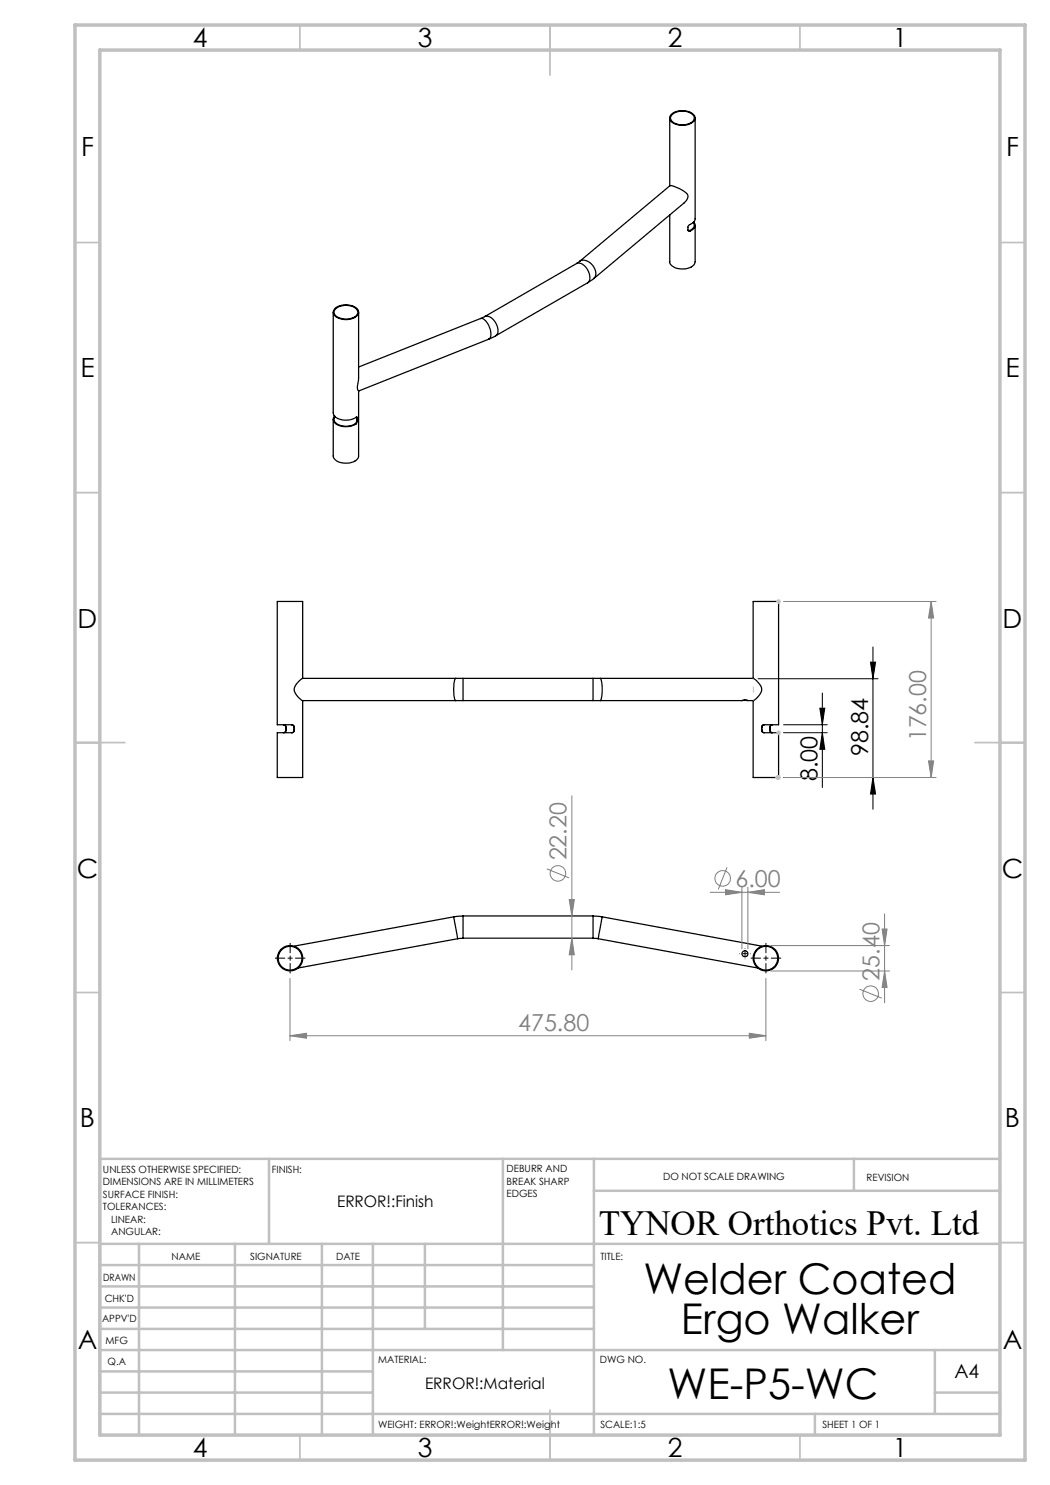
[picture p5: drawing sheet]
<svg xmlns="http://www.w3.org/2000/svg" width="210mm" height="297mm" viewBox="0 0 210 297" stroke-linecap="round" stroke-linejoin="round" font-family="sans-serif">
<g fill="none" stroke="#000" stroke-width=".25">
<path d="M133.9 23.6v13.6M134.1 23.1a3.6 3.6 0 0 1 4.7-.1 1.18 1.18 0 0 1-.9 1.8 3.4 3.4 0 0 1-3.8-.7l-.2-.5zM134.5 22.8a3.2 3.2 0 0 1 4.3 .4 1.29 1.29 0 0 1-1.3 1.6 2.98 2.98 0 0 1-3.3-.8 .83 .83 0 0 1 .3-1.2zM139 23.6v20.1a1.71 1.71 0 0 1-1.2 1.3l-.2 .3v.7l.1 .2h.3M115.3 52.7a2.07 2.07 0 0 1 2.4 1.6 1.84 1.84 0 0 1-.2 2.2M115.3 52.7l-18.4 10.6M115.9 52.3l-.6 .4M115.9 52.3l18.1-15.2a6.5 6.5 0 0 1 3.5 1.7 1.56 1.56 0 0 1-.7 1.8l-18 15.1M115.9 52.3a2.27 2.27 0 0 1 3.1 1.6l.2 1-.4 .8M117.5 56.5l-18.4 10.7M118.8 55.7l-1.3 .8M133.9 43v9.3a2.07 2.07 0 0 0 2.4 1.5 2.3 2.3 0 0 0 2.7-1.5v-7.3"/>
<path d="M137.6 46.1h.3M137.9 46.1l.1 .1M138.6 44.5a1.03 1.03 0 0 1-.7 1.6M138.7 44.4a1.1 1.1 0 0 1 .3 1.1 1.1 1.1 0 0 1-1 .7M66.6 62.4v20.2a2.3 2.3 0 0 0 2.8 1.4l.8-.1 1.1-.5 .2 .2M67 61.7a3.7 3.7 0 0 1 4.5 .2 1.16 1.16 0 0 1-.8 1.7 3.4 3.4 0 0 1-3.9-.7 .9 .9 0 0 1 .2-1.2zM67 61.9a3.1 3.1 0 0 1 4.5 .2 1.29 1.29 0 0 1-1.3 1.6 3.1 3.1 0 0 1-3.3-.9l-.1-.5zM71.7 62.4v13.3l-.2 1.6v.6l.2 .3v13a2.29 2.29 0 0 1-2.7 1.4 2.2 2.2 0 0 1-2.4-1.4v-7.3M96.1 63.7a2.1 2.1 0 0 1 1.8 1.9 1.9 1.9 0 0 1-.1 2.2M96.1 63.7l-24.4 9.7M96.9 63.3l-.8 .4M96.9 63.3a2.07 2.07 0 0 1 2.4 1.6 1.77 1.77 0 0 1-.2 2.3"/>
<path d="M97.8 67.8l-26.1 10.4M99.1 67.2l-1.3 .6M66.7 83.5a1.43 1.43 0 0 0 1.4 1.7 3.9 3.9 0 0 0 3.1-.4M66.7 83.5l.2 .1M66.9 83.1l-.2 .4M66.9 83.6a1.4 1.4 0 0 0 1.5 1.6l.8 .1 .9-.1 1-.5M67 83.3l-.1 .3M71.1 84.7l.1 .1M71.3 83.4v.2M71.3 84.1l-.2 .6M71.3 83.6v.5M71.3 83.6h.2"/>
<path d="M71.3 84.1h.2M71.5 84.1l-.3 .7M71.5 83.6v.5M60.5 135.7a3.3 3.3 0 0 0-1.7 2.4 3.8 3.8 0 0 0 1.7 2h30.7M60.5 135.7h30.7M60.5 135.7v-15.4h-5v24.7h.8a5 5 0 0 1 2.5 .2l.1 .2M91.2 135.7h1.4M91.2 135.7a6 6 0 0 0-.3 4.1l.3 .3M92.6 135.7v4.4M92.6 135.7h26M118.6 135.7h1.5M118.6 135.7v4.4"/>
<path d="M120.1 135.7a6.5 6.5 0 0 1 0 4.4M120.1 135.7h30.6M150.6 135.7v-15.4h5.1v24.7h-3l-.4 .3v.1M150.7 135.7a3.9 3.9 0 0 1 1.6 2 3.3 3.3 0 0 1-1.6 2.4M56.7 145l.3 .1 .1 .3M56.8 145l.3 .1 .1 .3M57.1 146v.3l-.4 .2M57.1 145.4h.1M57.1 146h.1M57.1 145.4v.6M57.2 146l-.1 .3-.3 .2M57.2 145.4v.6"/>
<path d="M58.3 145l.3 .1 .2 .3M58.8 146l-.1 .4-.4 .1M58.8 145.4h.1M58.8 146h.1M58.8 145.4v.6M58.9 145.4v.6M60.5 140.1v15.4h-5v-9h3l.3-.1 .1-.4M91.2 140.1h1.4M92.6 140.1h26M118.6 140.1h1.5M120.1 140.1h28.3M148.4 140.1h1.2z"/>
<path d="M149.5 140.1h1.2M150.6 140.1v15.4h5.1v-9h-.9a5 5 0 0 1-2.4-.2l-.1-.3M152.3 145.4v.6M152.3 145.4h.1M152.3 146h.1M152.4 146l.1 .4 .4 .1M152.9 145l-.4 .1-.1 .3M154 146l.1 .4 .3 .1M154 145.4h.1M154 146h.1M154 145.4v.6M154 146l.1 .4 .4 .1"/>
<path d="M154.4 145l-.3 .1-.1 .3M154.5 145l-.4 .2-.1 .2M90.7 183.4l.8 4.3M90.7 183.4l-31.9 5.8M91.5 187.7l-31.9 5.9M92.6 187.6l-1.1 .1M92.6 183.2l-1.9 .2M92.6 183.2v4.4M92.6 183.2h26M92.6 187.6h26M118.6 187.6l1 .1M118.6 183.2l1.8 .2"/>
<path d="M118.6 183.2v4.4M119.6 187.7l32 5.9M120.4 183.4l-.8 4.3M120.4 183.4l31.9 5.8"/>
<circle cx="58" cy="191.7" r="2.53"/>
<circle cx="58" cy="191.6" r="2.38"/>
<circle cx="149" cy="190.7" r=".6"/>
<circle cx="153.2" cy="191.6" r="2.38"/>
<circle cx="153.2" cy="191.7" r="2.53"/>
</g>
<path d="M151.6 135.7h24M164.5 138.6v18.9M174.1 132.4h1l-.5 3.3zM174.6 129.4v32.5M156.7 145h8.8M156.7 146.5h8.8M156.7 155.5h18.9M164 141.6h1l-.5 3.4zM164.5 146.5l.5 3.4h-1zM174.6 155.5l.5 3.3h-1z" fill="none" stroke="#000" stroke-width=".2"/>
<g fill="none" stroke="#c0c0c0" stroke-width=".2">
<path d="M155.4 119.9l.7 .7M155.7 119.8v1M156.1 119.9l-.7 .7M155.2 120.3h1M155 155.5h1.2M155.2 155.1l.7 .8M155.2 146.5h1M155.4 146.2l.7 .7M155.4 155.1l.7 .8M155.5 155v1M155.7 146v1M155.7 155v1"/>
<path d="M155.9 155.1l-.7 .8M156.1 146.2l-.7 .7M156.1 155.1l-.7 .8"/>
</g>
<path d="M150.6 135.7l.1 4.4" fill="none" stroke="#c0c0c0" stroke-width=".2" stroke-dasharray="15.2 1.3 1.3 1.3" stroke-dashoffset="15" stroke-linecap="butt"/>
<g fill="none" stroke="#c0c0c0" stroke-width=".35">
<path d="M60 5v5M110 5v10M160 5v5M15 48.5h5M200 48.5h5M15 98.5h5M200 98.5h5M15 148.5h10M195 148.5h10M15 198.5h5M200 198.5h5M15 248.5h5"/>
<path d="M200 248.5h5M60 287v5M110 282v10M160 287v5"/>
</g>
<g fill="none" stroke="#c0c0c0" stroke-width=".5">
<path d="M53.8 231.8v17M100.6 231.8v38.2M118.8 231.8v55.2M118.8 238.2h81.2M170.8 231.8v6.4M200 231.8h-180v55.2M20 248.8h180M20 257.3h98.8M20 253h98.8M27.8 248.8v38.2M47 248.8v38.2M64.4 248.8v38.2"/>
<path d="M74.6 248.8v38.2M85 248.8v17M20 265.8h98.8M20 261.5h98.8M20 278.5h54.6M20 274.3h54.6M20 270h180M187 278.5h13M187 270v12.8M20 282.8h180M163 282.8v4.2"/>
</g>
<path d="M15 5h190v287h-190zM20 10h180v277h-180z" fill="none" stroke="#c0c0c0" stroke-width=".7"/>
<path d="M174.1 132.4h1l-.5 3.3zM164 141.6h1l-.5 3.4zM164.5 146.5l.5 3.4h-1zM174.6 155.5l.5 3.3h-1z" fill="#000"/>
<path d="M156.7 120.3h30.5M186.2 120.3l.5 3.3h-1zM186.2 120.3v35.2M156.7 155.5h30.5" fill="none" stroke="#808080" stroke-width=".2"/>
<path d="M186.2 120.3l.5 3.3h-1z" fill="#808080"/>
<path d="M185.7 152.2h1l-.5 3.3z" fill="none" stroke="#808080" stroke-width=".2"/>
<path d="M185.7 152.2h1l-.5 3.3z" fill="#808080"/>
<path d="M58 195.7v12.4M153.2 195.7v12.4M58 207.1l3.3-.4v.9zM58 207.1h95.2" fill="none" stroke="#808080" stroke-width=".2"/>
<path d="M58 207.1l3.3-.4v.9z" fill="#808080"/>
<path d="M149.9 206.7l3.3 .4-3.3 .5z" fill="none" stroke="#808080" stroke-width=".2"/>
<path d="M149.9 206.7l3.3 .4-3.3 .5z" fill="#808080"/>
<g fill="none" stroke="#808080" stroke-width=".2">
<path d="M154.2 189.1h23.7M154.2 194.2h23.7M171.9 197.8l4.5 1.8M176.4 185.8h1l-.5 3.3zM176.9 182.8v17.8"/>
<circle cx="174.1" cy="198.7" r="1.56"/>
</g>
<path d="M176.4 185.8h1l-.5 3.3z" fill="#808080"/>
<path d="M176.9 194.2l.5 3.3h-1z" fill="none" stroke="#808080" stroke-width=".2"/>
<path d="M176.9 194.2l.5 3.3h-1z" fill="#808080"/>
<g fill="none" stroke="#808080" stroke-width=".2">
<path d="M114.4 159.2v34.8M109.4 173.8l4.4 1.8M114.4 187.6l.5 3.4h-1.1z"/>
<circle cx="111.6" cy="174.7" r="1.54"/>
</g>
<path d="M114.4 187.6l.5 3.4h-1.1z" fill="#808080"/>
<path d="M113.8 179.9h1.1l-.5 3.3z" fill="none" stroke="#808080" stroke-width=".2"/>
<path d="M113.8 179.9h1.1l-.5 3.3z" fill="#808080"/>
<g fill="none" stroke="#808080" stroke-width=".2">
<path d="M142 178.5h13.9M145.1 177.9l3.3 .6-3.3 .5zM145.4 173.5l-1.7 4.4M148.4 177.4v12.4M149.6 177.4v12.4"/>
<circle cx="144.5" cy="175.7" r="1.55"/>
</g>
<path d="M145.1 177.9l3.3 .6-3.3 .5z" fill="#808080"/>
<path d="M149.6 178.5l3.3-.6v1.1z" fill="none" stroke="#808080" stroke-width=".2"/>
<path d="M149.6 178.5l3.3-.6v1.1z" fill="#808080"/>
<g fill="none" stroke="#000" stroke-width=".2" stroke-dasharray="15.2 1.3 1.3 1.3" stroke-linecap="butt">
<path d="M57 191.6h-2M58 191.6v-.5M58 191.6h-.5M58 191.6v.5M58 191.6h.5M58 190.6v-2M58 192.6v2.1M59 191.6h2.1M148 190.7h-.1M149 190.7v-.5M149 190.7h-.5M149 190.7v.5"/>
<path d="M149 190.7h.5M149 189.7v-.1M149 191.7v.1M150 190.7h.1M152.2 191.6h-2.1M153.2 191.6v-.5M153.2 191.6h-.5M153.2 191.6v.5M153.2 191.6h.5M153.2 190.6v-2M153.2 192.6v2.1M154.2 191.6h2"/>
</g>
<g font-size="8.5">
<text x="128.7" y="258.8">Welder Coated</text>
<text x="136.2" y="266.9">Ergo Walker</text>
<text x="133.5" y="279.7">WE-P5-WC</text>
</g>
<text font-size="7.1" x="119.8" y="246.9">TYNOR Orthotics Pvt. Ltd</text>
<g font-size="5.3">
<text x="38.5" y="9.5">4</text>
<text x="83.5" y="9.5">3</text>
<text x="133.5" y="9.5">2</text>
<text x="178.5" y="9.5">1</text>
<text x="16.2" y="31.3">F</text>
<text x="201.2" y="31.3">F</text>
<text x="16.1" y="75.5">E</text>
<text x="201.1" y="75.5">E</text>
<text x="15.5" y="125.5">D</text>
<text x="200.5" y="125.5">D</text>
<text x="15.4" y="175.5">C</text>
<text x="200.4" y="175.5">C</text>
<text x="16" y="225.5">B</text>
<text x="201" y="225.5">B</text>
<text x="15.5" y="269.8">A</text>
<text x="200.5" y="269.8">A</text>
<text x="38.5" y="291.5">4</text>
<text x="83.5" y="291.5">3</text>
<text x="133.5" y="291.5">2</text>
<text x="178.5" y="291.5">1</text>
</g>
<g font-size="4.7" fill="#808080">
<text x="185.2" y="148.3" transform="rotate(-90 185.2 148.3)">176.00</text>
<text x="113.3" y="172.1" transform="rotate(-90 113.3 172.1)">22.20</text>
<text x="147.1" y="177.4">6.00</text>
<text x="175.9" y="196.2" transform="rotate(-90 175.9 196.2)">25.40</text>
<text x="103.6" y="206.1">475.80</text>
</g>
<g font-size="4.7">
<text x="173.6" y="151.2" transform="rotate(-90 173.6 151.2)">98.84</text>
<text x="163.5" y="156.2" transform="rotate(-90 163.5 156.2)">8.00</text>
</g>
<text font-size="3.9" x="190.9" y="275.5">A4</text>
<g font-size="3.2">
<text x="67.4" y="241.4">ERROR!:Finish</text>
<text x="85" y="277.9">ERROR!:Material</text>
</g>
<g font-size="2">
<text x="20.6" y="234.6">UNLESS OTHERWISE SPECIFIED:</text>
<text x="20.6" y="237.1">DIMENSIONS ARE IN MILLIMETERS</text>
<text x="20.6" y="239.6">SURFACE FINISH:</text>
<text x="54.4" y="234.6">FINISH:</text>
<text x="101.3" y="234.5">DEBURR AND</text>
<text x="101.3" y="237">BREAK SHARP</text>
<text x="101.3" y="239.5">EDGES</text>
<text x="132.6" y="236">DO NOT SCALE DRAWING</text>
<text x="173.3" y="236.2">REVISION</text>
<text x="20.6" y="242.1">TOLERANCES:</text>
<text x="22.2" y="244.6">LINEAR:</text>
<text x="22.2" y="247.1">ANGULAR:</text>
<text x="34.3" y="252">NAME</text>
<text x="50" y="251.9">SIGNATURE</text>
<text x="67.2" y="251.9">DATE</text>
<text x="120.1" y="251.9">TITLE:</text>
<text x="20.6" y="256.1">DRAWN</text>
<text x="20.9" y="260.3">CHK'D</text>
<text x="20.4" y="264.4">APPV'D</text>
<text x="21.1" y="268.8">MFG</text>
<text x="21.5" y="273">Q.A</text>
<text x="75.6" y="272.5">MATERIAL:</text>
<text x="120" y="272.5">DWG NO.</text>
<text x="75.6" y="285.5">WEIGHT: ERROR!:WeightERROR!:Weight</text>
<text x="120.1" y="285.6">SCALE:1:5</text>
<text x="164.5" y="285.6">SHEET 1 OF 1</text>
</g>
</svg>
